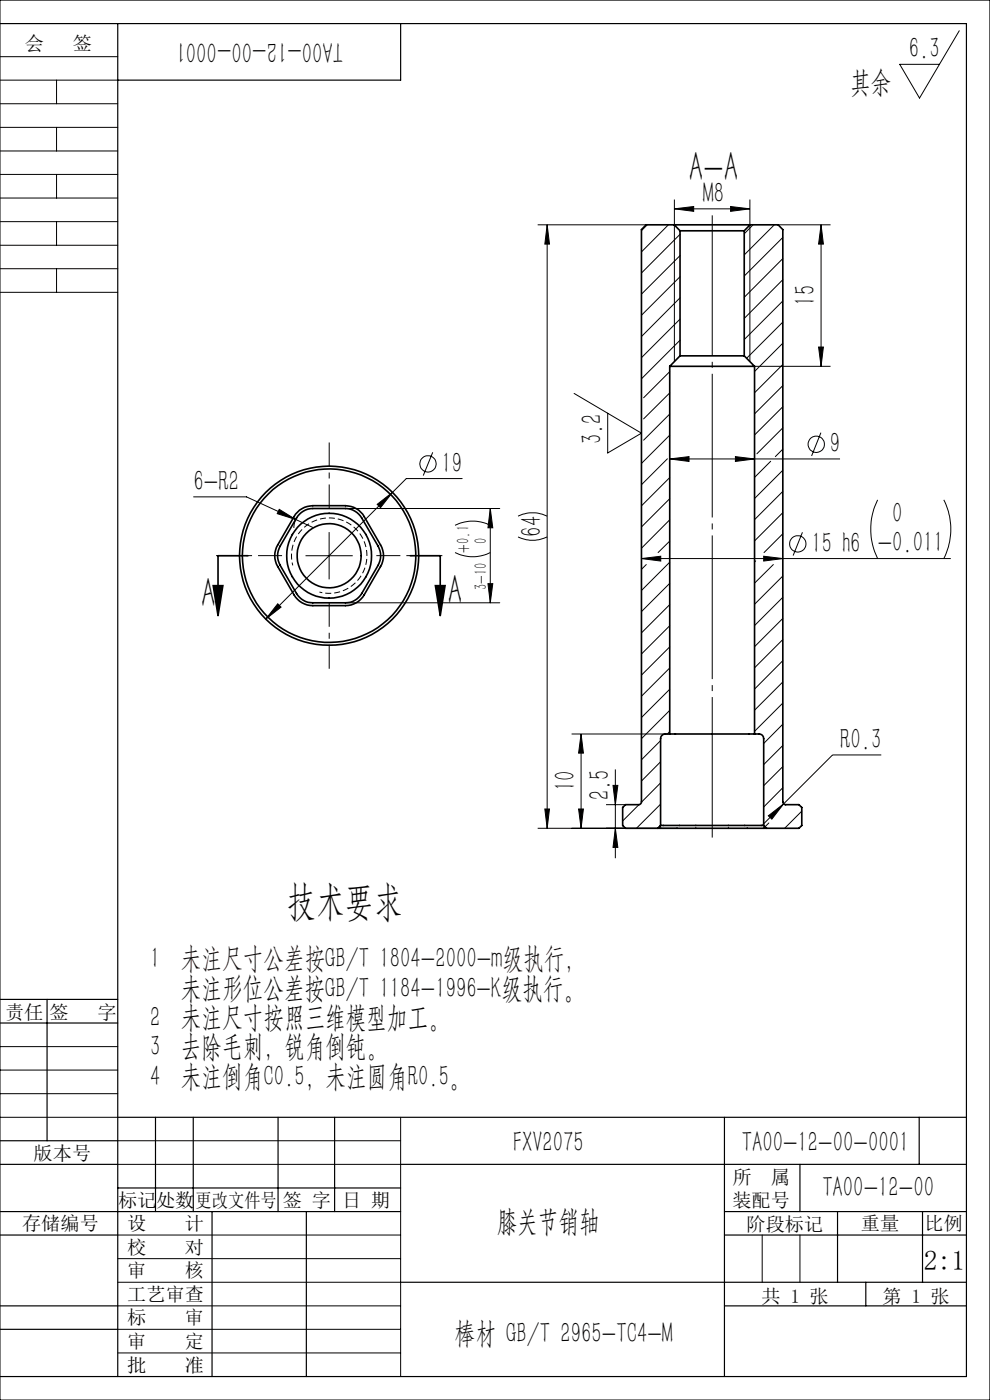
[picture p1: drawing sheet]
<svg xmlns="http://www.w3.org/2000/svg" width="210mm" height="297mm" viewBox="0 0 210 297" stroke-linecap="round" stroke-linejoin="round" font-family="sans-serif">
<g fill="none" stroke="#000" stroke-width=".35">
<path d="M143 47.7h16.1M143 47.7h-5.9l-1 1v121.4a.6 .6 0 0 1-.6 .6h-2.8l-.6 .6v3.8l.6 .6h6.8M143 47.7l1.3 1.3M144.3 49h13.6M144.3 49v26.5M157.9 49v26.5M159.1 47.7h6l1 1v121.4a.6 .6 0 0 0 .6 .6h2.8l.6 .6v3.8l-.6 .6h-6.9M159.1 47.7l-1.2 1.3M142.1 77.7h18M142.1 77.7v78M144.3 75.5h13.6M144.3 75.5l-2.2 2.2"/>
<path d="M157.9 75.5l2.2 2.2M160.1 77.7v78M52.6 117.9h-6.4v12.7M63.1 108.7l.4-.5a4.8 4.8 0 0 1 2.9-.9h6.9a4.7 4.7 0 0 1 4 2.3l3.4 6a4.5 4.5 0 0 1 0 4.6l-3.4 6a4.6 4.6 0 0 1-4 2.3h-6.9a4.6 4.6 0 0 1-4-2.3l-3.5-6a4.5 4.5 0 0 1 0-4.6l3.8-6.5zM63.5 109.1l1.3-.9 1-.3h7.5a4.1 4.1 0 0 1 3.4 2l3.5 6a4.1 4.1 0 0 1 0 4l-3.5 6a4 4 0 0 1-3.4 2h-6.9a4 4 0 0 1-3.5-2l-3.5-6a4.1 4.1 0 0 1 0-4l3.5-6zM87 117.9h6.4v12.7M45.2 124.2h2.1l-1.1 6.4zM92.4 124.2h2l-1 6.4zM142.1 155.7h-1a1.02 1.02 0 0 0-1 1v18.4M142.1 155.7h18M160.1 155.7h.9a.96 .96 0 0 1 1 1v18.4M139.5 175.7h23.1"/>
<path d="M140.1 175.1h21.9M140.1 175.1l-.6 .6M162 175.1l.6 .6"/>
<circle cx="69.8" cy="117.9" r="19"/>
<circle cx="69.8" cy="117.9" r="18.4"/>
<circle cx="69.8" cy="117.9" r="9"/>
<circle cx="69.8" cy="117.9" r="6.8"/>
</g>
<g fill="none" stroke="#000" stroke-width=".21">
<path d="M0 12h25M0 17h25M0 0h210v297h-210zM12 17v5M203.5 6.5l-8.4 14.3-4.2-7.2h8.4M0 22h25M0 27h25M0 32h25M0 37h25M12 27v5M12 37v5M0 42h25"/>
<path d="M0 47h25M0 52h25M0 57h25M12 47v5M12 57v5M114.1 47.7h23M116.1 47.7v128M116.1 47.7l.5 4.1h-1zM137.3 47.7l-1.2 1.2M141.8 47.7l-5.7 5.7M143.1 47.8v28.9M143.1 44.3l4-.5v1z"/>
<path d="M143.1 42.3v5.4M143.1 44.3h16M144.3 49.7l-8.2 8.2M144.3 54.2l-8.2 8.2M144.3 58.7l-8.2 8.2M155 43.8l4.1 .5-4.1 .5zM159.1 47.8v28.9M159.1 42.3v5.4M159.7 47.7l-1.8 1.9M164.3 47.7l-6.4 6.4M165.1 47.7h11.1M166.1 50.4l-8.2 8.2"/>
<path d="M166.1 54.9l-8.2 8.2M166.1 59.3l-8.2 8.3M174.2 47.7l.5 4.1h-1.1zM174.2 47.7v30M0 62h25M142.1 78.8l-5.6 5.6M144.3 67.7l-8.2 8.2M144.3 72.2l-8.2 8.2M144.3 63.2l-8.2 8.2M160.1 77.7h16.1M166.1 63.8l-8.2 8.2M166.1 68.3l-7.7 7.7"/>
<path d="M166.1 72.8l-6 6M166.1 77.3l-6 6M173.6 73.6h1.1l-.5 4.1zM91.8 96l-2 4.9M121.8 83.5l14.3 8.4-7.2 4.2v-8.4M141.6 97.3l-5.5 5.5M142.1 97.4l4.1-.5v1zM142.1 97.4h36.1M142.1 87.8l-5.6 5.6M142.1 92.3l-6 6M142.1 83.4l-5.6 5.5M156 96.9l4.1 .5-4.1 .5z"/>
<path d="M163.5 97.9l-3.4 3.4M166.1 81.8l-6 6M166.1 86.3l-6 6M166.1 90.8l-5.6 5.5M166.1 95.3l-1.6 1.6M166.1 99.8l-6 6M174.1 91.8l-1.9 4.9M41.1 105.4h11.2l10.4 4.8M59.2 108.1l3.5 2.1-3.9-1.2zM62.7 110.2l3.7 1.7M62.9 109.9l-.4 1-.2 1.1M64.8 117.9h10"/>
<path d="M69.8 112.9v10M73.3 107.9h32.7M80 107l3.3-2.5-2.6 3.2zM96.5 117.2a8.4 8.4 0 0 0 7.5 0M96.5 111.4a8.4 8.4 0 0 1 7.5 0M98 101.5h-11.8l-29.8 29.8M104 107.9v20M104 107.9l.5 4.1h-1zM109.9 113.9a7.1 7.1 0 0 0 6.2 0M109.9 109.5a7.1 7.1 0 0 1 6.2 0M136.1 118.5l4.1-.5v1zM136.1 118.5h65.6"/>
<path d="M137.1 119.8l-1 1M142.1 101.3l-6 6M142.1 105.8l-6 6M142.1 119.3l-6 6M142.1 110.3l-6 6M142.1 114.8l-2.5 2.4M160.3 119l-.2 .2M162 118l4.1 .5-4.1 .5zM164 119.8l-3.9 3.9M166.1 104.2l-6 6M166.1 108.8l-6 6M166.1 113.2l-4 4"/>
<path d="M170.2 112.9l-2 5M186.2 106a14.1 14.1 0 0 0 0 12.5M200.2 106a13.8 13.8 0 0 1 0 12.5M58.9 128.1l.7 .7-3.2 2.5zM73.3 127.9h32.7M103.5 123.8h1l-.5 4.1zM142.1 132.7l-6 6M142.1 137.2l-6 6M142.1 123.8l-6 5.9M142.1 128.3l-6 6M166.1 122.2l-6 6M166.1 126.7l-6 6"/>
<path d="M166.1 131.2l-6 6M166.1 135.7l-6 6M121.2 155.7h20.9M123.3 155.7v20M123.3 155.7l.5 4.1h-1.1zM140.1 157.1l-4 4.1M142.1 146.2l-6 6M142.1 150.7l-6 6M142.1 141.7l-6 6M142.1 155.2l-.5 .5M166.1 140.2l-6 6M166.1 144.7l-6 6"/>
<path d="M166.1 149.2l-6 5.9M166.1 153.6l-4.1 4.1M166.1 158.1l-4.1 4.1M114.1 175.7h29.5M115.6 171.6h1l-.5 4.1zM122.7 171.6h1.1l-.5 4.1zM128.6 170.7h4.1M130 166.6h1.1l-.6 4.1zM130.5 175.7l.6 4.1h-1.1zM130.5 163.2v18.9M135.5 170.7l-3.4 3.5M140.1 170.6l-5.1 5.1"/>
<path d="M140.1 161.6l-4 4.1M140.1 166.1l-4 4.1M140.1 175.1l-.6 .6M163 173.1l3.2-2.6-2.5 3.3zM163.1 174.6l-.8 .8M166.1 162.6l-4.1 4.1M166.1 167.1l-4.1 4.1M170.1 172.1l-3.7 3.6M186.9 160.2h-10.3l-14.9 14.8M0 227h25M0 222h25M0 237h25"/>
<path d="M0 232h25M85 237v55M25 242h60M25 247h60M25 272h60M25 277h60M25 267h60M25 262h60M161.7 262v10M169.7 262v10M25 282h60M25 287h60"/>
<path d="M153.7 292h.1"/>
<circle cx="90.8" cy="98.4" r="1.74"/>
<circle cx="173.1" cy="94.2" r="1.73"/>
<circle cx="169.2" cy="115.4" r="1.73"/>
</g>
<path d="M67.8 125.6a8 8 0 0 0 10-7 8 8 0 0 0-8.7-8.7 8 8 0 0 0-7 10" fill="none" stroke="#000" stroke-width=".21" stroke-dasharray="1.3 .6" stroke-dashoffset=".6" stroke-linecap="butt"/>
<path d="M151.1 177.7v-132" fill="none" stroke="#000" stroke-width=".21" stroke-dasharray="30.5 1.3 1.3 1.3" stroke-dashoffset=".7" stroke-linecap="butt"/>
<path d="M59.8 117.9h-14M69.8 107.9v-14M79.8 117.9h14M69.8 127.9v14" fill="none" stroke="#000" stroke-width=".21" stroke-dasharray="30.5 1.3 1.3 1.3" stroke-dashoffset="25.4" stroke-linecap="butt"/>
<g fill="none" stroke="#000" stroke-width=".25">
<path d="M0 5h205v287h-205M25 5v287M85 5v12h-60M0 212h25M0 217h25M10 212v30M25 237h180M33 237v20M41 237v20M59 237v20M71 237v20M153.7 237v55"/>
<path d="M195 237v10M0 247h25M0 242h25M0 257h85M25 252h60M45 257v35M65 257v35M85 247h120M153.7 257h51.3M169.7 247v10M177.7 257v15M195.7 257v15"/>
<path d="M0 262h25M0 277h25M85 272h120M153.7 262h51.3M153.7 277h51.3M183.7 272v5M0 282h25"/>
</g>
<g fill="#000">
<path d="M116.1 47.7l.5 4.1h-1zM115.6 171.6h1l-.5 4.1zM130 166.6h1.1l-.6 4.1zM130.5 175.7l.6 4.1h-1.1zM123.3 155.7l.5 4.1h-1.1zM122.7 171.6h1.1l-.5 4.1z"/>
<path d="M143.1 44.3l4-.5v1zM155 43.8l4.1 .5-4.1 .5zM142.1 97.4l4.1-.5v1zM156 96.9l4.1 .5-4.1 .5zM136.1 118.5l4.1-.5v1zM162 118l4.1 .5-4.1 .5zM163 173.1l.7 .7 2.5-3.3z"/>
<path d="M173.6 73.6h1.1l-.5 4.1zM174.2 47.7l.5 4.1h-1.1z"/>
<path d="M104 107.9l.5 4.1h-1zM103.5 123.8h1l-.5 4.1z"/>
<path d="M58.9 128.1l-2.5 3.2 3.2-2.5zM80 107l.7 .7 2.6-3.2zM59.2 108.1l-.4 .9 3.9 1.2z"/>
<path d="M92.4 124.2h2l-1 6.4zM45.2 124.2h2.1l-1.1 6.4z"/>
</g>
<g font-size="8.8">
<text x="146.1" y="38.5">A-A</text>
<text x="42.7" y="128.8">A</text>
<text x="95" y="128.2">A</text>
<text x="60.9" y="194.2">技术要求</text>
</g>
<g font-size="6.3">
<text x="72.8" y="9" transform="rotate(-180 72.8 9)">TA00-12-00-0001</text>
<text x="192.8" y="12.4">6.3</text>
<text x="180.3" y="19.5">其余</text>
<text x="149.1" y="43.1">M8</text>
<text x="172.9" y="64.9" transform="rotate(-90 172.9 64.9)">15</text>
<text x="127.7" y="94.2" transform="rotate(-90 127.7 94.2)">3.2</text>
<text x="93.7" y="100.3">19</text>
<text x="176" y="96.1">9</text>
<text x="41.1" y="104.1">6-R2</text>
<text x="114.8" y="113.9" transform="rotate(-90 114.8 113.9)">64</text>
<text x="189.3" y="111">0</text>
<text x="172.1" y="117.2">15 h6 -0.011</text>
<text x="178.2" y="158.9">R0.3</text>
<text x="122" y="167.9" transform="rotate(-90 122 167.9)">10</text>
<text x="129.3" y="169.8" transform="rotate(-90 129.3 169.8)">2.5</text>
<text x="31.8" y="205.4">1 未注尺寸公差按GB/T 1804-2000-m级执行，</text>
<text x="38.4" y="211.6">未注形位公差按GB/T 1184-1996-K级执行。</text>
<text x="31.8" y="217.8">2 未注尺寸按照三维模型加工。</text>
<text x="31.8" y="224.1">3 去除毛刺，锐角倒钝。</text>
<text x="31.8" y="230.3">4 未注倒角C0.5，未注圆角R0.5。</text>
<text x="108.8" y="244.4">FXV2075</text>
<text x="157.3" y="244.4">TA00-12-00-0001</text>
<text x="174.4" y="254">TA00-12-00</text>
<text x="105.4" y="261">膝关节销轴</text>
<text x="96.5" y="284.8">棒材 GB/T 2965-TC4-M</text>
</g>
<text font-size="5.8" x="196" y="269.4">2:1</text>
<g font-size="4.1">
<text x="5.3" y="10.6">会</text>
<text x="15.4" y="10.6">签</text>
<text x="1.1" y="216.1">责任</text>
<text x="10.5" y="216.1">签</text>
<text x="20.7" y="216.1">字</text>
<text x="7.1" y="246.1">版本号</text>
<text x="155.4" y="251.1">所</text>
<text x="163.5" y="251.1">属</text>
<text x="25.1" y="256.1">标记</text>
<text x="33.1" y="256.1">处数</text>
<text x="41.5" y="256.1">更改文件号</text>
<text x="60" y="256.1">签 字</text>
<text x="72.6" y="256.1">日 期</text>
<text x="155.4" y="256.1">装配号</text>
<text x="4.7" y="260.9">存储编号</text>
<text x="27" y="260.9">设</text>
<text x="39.2" y="260.9">计</text>
<text x="158.4" y="261.1">阶段标记</text>
<text x="182.6" y="261">重量</text>
<text x="196.1" y="260.9">比例</text>
<text x="27" y="266.1">校</text>
<text x="39.2" y="266.1">对</text>
<text x="27" y="270.9">审</text>
<text x="39.2" y="270.9">核</text>
<text x="27" y="276">工艺审查</text>
<text x="27" y="280.9">标</text>
<text x="39.2" y="280.9">审</text>
<text x="161.6" y="276.4">共 1 张</text>
<text x="187.2" y="276.4">第 1 张</text>
<text x="27" y="286">审</text>
<text x="39.2" y="286">定</text>
<text x="27" y="291">批</text>
<text x="39.2" y="291">准</text>
</g>
<g font-size="3.8">
<text x="99.5" y="117.2" transform="rotate(-90 99.5 117.2)">+0.1</text>
<text x="103.3" y="115.4" transform="rotate(-90 103.3 115.4)">0</text>
<text x="103.3" y="125.2" transform="rotate(-90 103.3 125.2)">3-10</text>
</g>
</svg>
